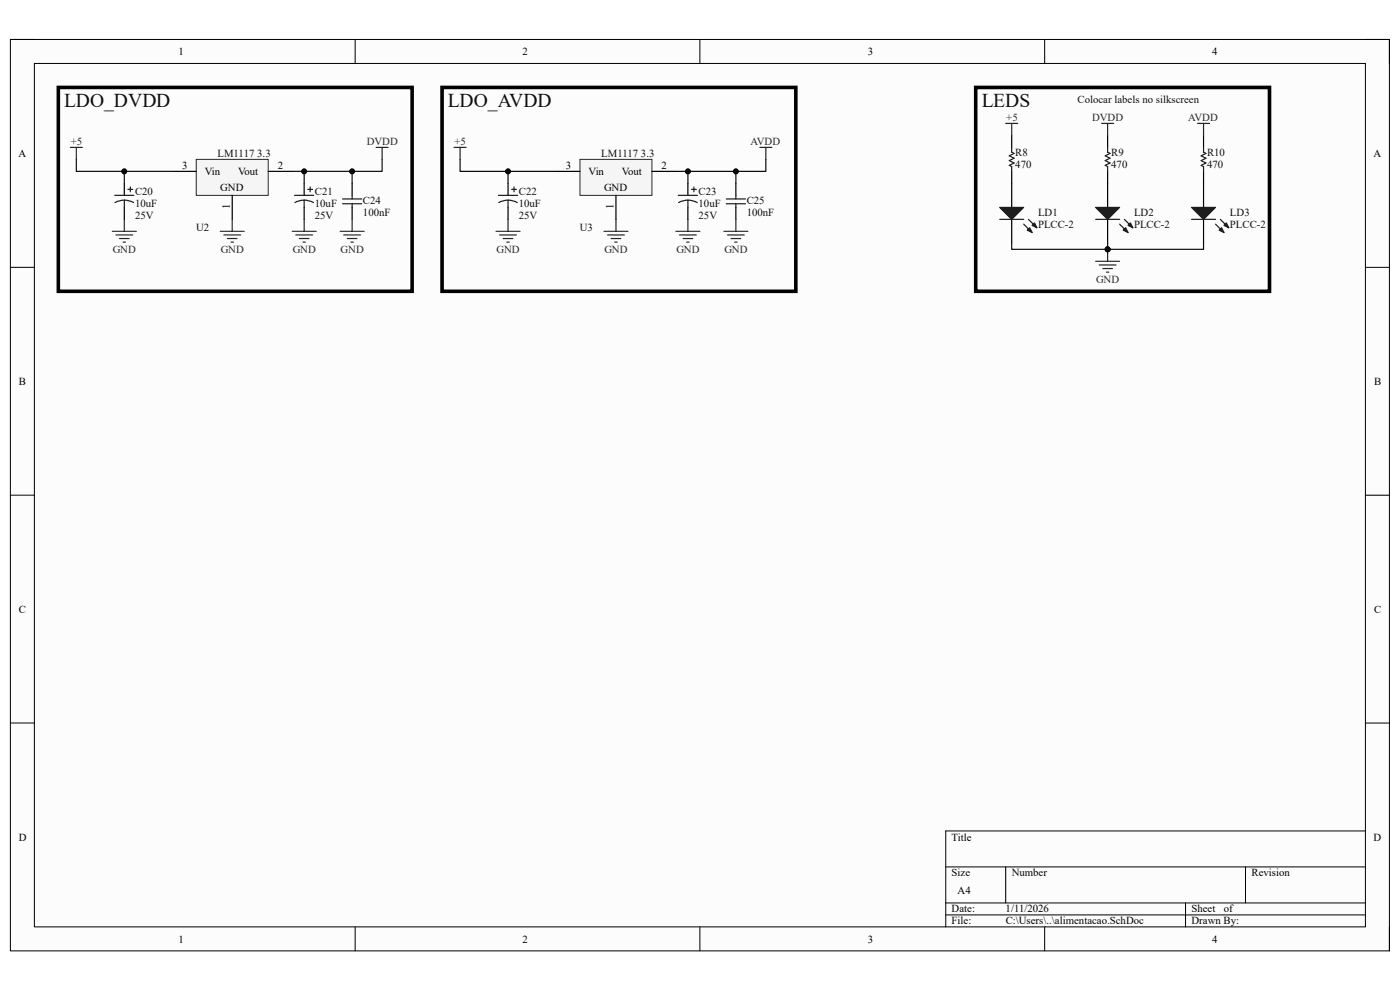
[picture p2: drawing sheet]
<svg xmlns="http://www.w3.org/2000/svg" width="297mm" height="210mm" viewBox="0 0 297 210" stroke-linecap="round" stroke-linejoin="round" font-family="sans-serif">
<path d="M2.2 8.4h292.6v193.3h-292.6z" fill-rule="evenodd" fill="#fcfcfc"/>
<path d="M2.2 8.4h292.6v193.3h-292.6z" fill="none" stroke="#000" stroke-width=".21"/>
<path d="M7.3 13.5h282.4v183.1h-282.4z" fill-rule="evenodd" fill="#fcfcfc"/>
<g fill="none" stroke="#000" stroke-width=".21">
<path d="M2.2 8.4h5.1M7.3 13.5h282.4v183.1h-282.4zM75.3 8.4v5.1M148.5 8.4v5.1M221.6 8.4v5.1M289.7 8.4h5.1v5.1M2.2 56.7h5.1M289.7 56.7h5.1M2.2 105h5.1M289.7 105.1h5.1M2.2 153.4h5.1M289.7 153.4h5.1"/>
<path d="M289.7 176.3h-89.1v20.3M75.3 196.6v5.1M148.5 196.6v5.1M200.6 183.9h89.1M200.6 191.5h89.1M200.6 194.1h89.1M213.4 183.9v7.6M221.6 196.6v5.1M251.5 191.5v5.1M264.2 183.9v7.6M294.8 196.6v5.1"/>
</g>
<path d="M14.9 31.3h2.6M16.2 31.3v2.5M79.8 31.3h2.5M81.1 31.3v2.5" fill="none" stroke="#262626" stroke-width=".25"/>
<path d="M41.6 33.8h15.3v7.6h-15.3z" fill-rule="evenodd" fill="#f5f5f5"/>
<path d="M41.6 33.8h15.3v7.6h-15.3z" fill="none" stroke="#262626" stroke-width=".21"/>
<path d="M36.5 36.4h5.1M56.9 36.4h5.1M74.7 38.9v2.5M214.6 38.9v5.1M49.3 41.4v5.1M74.7 44v2.5M214.6 46.5v5.1" fill="none" stroke="#000" stroke-width=".25"/>
<g fill="none" stroke="#262626" stroke-width=".25">
<path d="M23.8 49.1h5.1M24.6 49.8h3.6M25.4 50.6h2M26.1 51.4h.5M26.4 46.5v2.6M46.7 49.1h5.1M47.5 49.8h3.5M48.2 50.6h2.1M49 51.4h.5M49.3 46.5v2.6M62 49.1h5.1M62.7 49.8h3.6"/>
<path d="M63.5 50.6h2M64.3 51.4h.5M64.5 46.5v2.6M72.2 49.1h5.1M72.9 49.8h3.6M73.7 50.6h2M74.5 51.4h.5M74.7 46.5v2.6"/>
</g>
<path d="M72.7 43.2h4M72.7 42.2h4M74.7 41.4v.8M74.7 43.2v.8" fill="none" stroke="#1c1c1c" stroke-width=".25"/>
<path d="M12.4 18.5h75v43.3h-75z" fill="none" stroke="#000" stroke-width=".76"/>
<path d="M212.1 44h5.1l-2.6 2.5z" fill="#1c1c1c"/>
<path d="M212.1 44h5.1l-2.6 2.5zM217.2 47.6l1.8 1.7M218.2 46.5l1.8 1.8" fill="none" stroke="#1c1c1c" stroke-width=".25"/>
<path d="M217.9 48.8l.6-.5 .5 1z" fill="#1c1c1c"/>
<path d="M217.9 48.8l.6-.5 .5 1z" fill="none" stroke="#1c1c1c" stroke-width=".25"/>
<path d="M219.5 47.3l.5 1-1-.5z" fill="#1c1c1c"/>
<path d="M212.1 46.5h5.1M219.5 47.3l.5 1-1-.5z" fill="none" stroke="#1c1c1c" stroke-width=".25"/>
<path d="M235 38.9v5.1M235 46.5v5.1" fill="none" stroke="#000" stroke-width=".25"/>
<path d="M232.4 44h5.1l-2.5 2.5z" fill="#1c1c1c"/>
<path d="M232.4 44h5.1l-2.5 2.5zM237.5 47.6l1.8 1.7M238.5 46.5l1.8 1.8" fill="none" stroke="#1c1c1c" stroke-width=".25"/>
<path d="M238.3 48.8l.5-.5 .5 1z" fill="#1c1c1c"/>
<path d="M238.3 48.8l.5-.5 .5 1z" fill="none" stroke="#1c1c1c" stroke-width=".25"/>
<path d="M239.3 47.8l.5-.5 .5 1z" fill="#1c1c1c"/>
<path d="M232.4 46.5h5.1M239.3 47.8l.5-.5 .5 1z" fill="none" stroke="#1c1c1c" stroke-width=".25"/>
<path d="M232.4 55.4h5.1M233.2 56.2h3.6M234 57h2M234.7 57.7h.5M235 52.9v2.5" fill="none" stroke="#262626" stroke-width=".25"/>
<circle cx="235" cy="52.9" r=".51" fill="#0e0e0e"/>
<circle cx="235" cy="52.9" r=".51" fill="none" stroke="#0e0e0e" stroke-width=".21"/>
<path d="M26.4 38.9v2.5M64.5 38.9v2.5M214.6 28.7v2.6M214.6 36.4v2.5M235 28.7v2.6M235 36.4v2.5M26.4 44v2.5M64.5 44v2.5" fill="none" stroke="#000" stroke-width=".25"/>
<g fill="none" stroke="#1c1c1c" stroke-width=".25">
<path d="M27.6 39.7v1M65.8 39.7v1M214.6 31.3v1l.5 .2-1 .6 1 .5-1 .5 1 .5-1 .5 .5 .2v1.1M235 31.3v1l.5 .2-1 .6 1 .5-1 .5 1 .5-1 .5 .5 .2v1.1M24.3 41.4h4.1M26.4 42.5h.8l1.1 .5M26.4 42.5h-.8l-1.2 .5M26.4 42.5v1.5M27.1 40.2h1.1M62.5 41.4h4.1M64.5 42.5h.8l1.2 .5M64.5 42.5h-.8l-1.1 .5"/>
<path d="M64.5 42.5v1.5M65.3 40.2h1"/>
</g>
<path d="M207 18.6h62.3v43.2h-62.3z" fill="none" stroke="#000" stroke-width=".76"/>
<path d="M96.3 31.3h2.6M97.6 31.3v2.5M161.2 31.3h2.5M162.5 31.3v2.5" fill="none" stroke="#262626" stroke-width=".25"/>
<path d="M123 33.8h15.3v7.6h-15.3z" fill-rule="evenodd" fill="#f5f5f5"/>
<path d="M123 33.8h15.3v7.6h-15.3z" fill="none" stroke="#262626" stroke-width=".21"/>
<path d="M107.8 38.9v2.5M118 36.4h5M138.3 36.4h5.1M145.9 38.9v2.5M156.1 38.9v2.5M255.3 38.9v5.1M107.8 44v2.5M130.7 41.4v5.1M145.9 44v2.5M156.1 44v2.5M255.3 46.5v5.1" fill="none" stroke="#000" stroke-width=".25"/>
<g fill="none" stroke="#262626" stroke-width=".25">
<path d="M105.2 49.1h5.1M106 49.8h3.6M106.8 50.6h2M107.5 51.4h.5M107.8 46.5v2.6M128.1 49.1h5.1M128.9 49.8h3.6M129.7 50.6h2M130.4 51.4h.5M130.7 46.5v2.6M143.4 49.1h5.1M144.2 49.8h3.5"/>
<path d="M144.9 50.6h2.1M145.7 51.4h.5M145.9 46.5v2.6M153.6 49.1h5.1M154.3 49.8h3.6M155.1 50.6h2M155.9 51.4h.5M156.1 46.5v2.6"/>
</g>
<g fill="none" stroke="#1c1c1c" stroke-width=".25">
<path d="M109.1 39.7v1M147.2 39.7v1M105.7 41.4h4.1M107.8 42.5h.8l1.2 .5M107.8 42.5h-.8l-1.2 .5M107.8 42.5v1.5M108.5 40.2h1.1M143.9 41.4h4.1M145.9 42.5h.9l1.1 .5M145.9 42.5h-.8l-1.1 .5M145.9 42.5v1.5M146.7 40.2h1"/>
<path d="M154.1 43.2h4.1M154.1 42.2h4.1M156.1 41.4v.8M156.1 43.2v.8"/>
</g>
<path d="M93.8 18.5h75v43.3h-75z" fill="none" stroke="#000" stroke-width=".76"/>
<path d="M252.8 44h5.1l-2.6 2.5z" fill="#1c1c1c"/>
<path d="M252.8 44h5.1l-2.6 2.5zM257.9 47.6l1.8 1.7M258.9 46.5l1.8 1.8" fill="none" stroke="#1c1c1c" stroke-width=".25"/>
<path d="M258.6 48.8l.6-.5 .5 1z" fill="#1c1c1c"/>
<path d="M258.6 48.8l.6-.5 .5 1z" fill="none" stroke="#1c1c1c" stroke-width=".25"/>
<path d="M260.2 47.3l.5 1-1-.5z" fill="#1c1c1c"/>
<path d="M255.3 31.3v1l.5 .2-1 .6 1 .5-1 .5 1 .5-1 .5 .5 .2v1.1M252.8 46.5h5.1M260.2 47.3l.5 1-1-.5z" fill="none" stroke="#1c1c1c" stroke-width=".25"/>
<path d="M255.3 28.7v2.6M255.3 36.4v2.5" fill="none" stroke="#000" stroke-width=".25"/>
<path d="M213.4 26.2h2.5M214.6 26.2v2.5M233.7 26.2h2.6M235 26.2v2.5M254.1 26.2h2.5M255.3 26.2v2.5" fill="none" stroke="#262626" stroke-width=".25"/>
<path d="M64.5 36.4v2.5" fill="none" stroke="#0e0e0e" stroke-width=".25"/>
<circle cx="64.5" cy="36.4" r=".51" fill="#0e0e0e"/>
<circle cx="64.5" cy="36.4" r=".51" fill="none" stroke="#0e0e0e" stroke-width=".21"/>
<path d="M26.4 36.4v2.5" fill="none" stroke="#0e0e0e" stroke-width=".25"/>
<circle cx="26.4" cy="36.4" r=".51" fill="#0e0e0e"/>
<circle cx="26.4" cy="36.4" r=".51" fill="none" stroke="#0e0e0e" stroke-width=".21"/>
<path d="M74.7 36.4v2.5" fill="none" stroke="#0e0e0e" stroke-width=".25"/>
<circle cx="74.7" cy="36.4" r=".51" fill="#0e0e0e"/>
<circle cx="74.7" cy="36.4" r=".51" fill="none" stroke="#0e0e0e" stroke-width=".21"/>
<path d="M16.2 33.8v2.6h20.3" fill="none" stroke="#0e0e0e" stroke-width=".25"/>
<circle cx="26.4" cy="36.4" r=".51" fill="#0e0e0e"/>
<circle cx="26.4" cy="36.4" r=".51" fill="none" stroke="#0e0e0e" stroke-width=".21"/>
<path d="M214.6 51.6v1.3h20.4" fill="none" stroke="#0e0e0e" stroke-width=".25"/>
<circle cx="235" cy="52.9" r=".51" fill="#0e0e0e"/>
<circle cx="235" cy="52.9" r=".51" fill="none" stroke="#0e0e0e" stroke-width=".21"/>
<path d="M235 51.6v1.3" fill="none" stroke="#0e0e0e" stroke-width=".25"/>
<circle cx="235" cy="52.9" r=".51" fill="#0e0e0e"/>
<circle cx="235" cy="52.9" r=".51" fill="none" stroke="#0e0e0e" stroke-width=".21"/>
<path d="M81.1 33.8v2.6h-19.1" fill="none" stroke="#0e0e0e" stroke-width=".25"/>
<circle cx="74.7" cy="36.4" r=".51" fill="#0e0e0e"/>
<circle cx="74.7" cy="36.4" r=".51" fill="none" stroke="#0e0e0e" stroke-width=".21"/>
<circle cx="64.5" cy="36.4" r=".51" fill="#0e0e0e"/>
<circle cx="64.5" cy="36.4" r=".51" fill="none" stroke="#0e0e0e" stroke-width=".21"/>
<path d="M145.9 36.4v2.5" fill="none" stroke="#0e0e0e" stroke-width=".25"/>
<circle cx="145.9" cy="36.4" r=".51" fill="#0e0e0e"/>
<circle cx="145.9" cy="36.4" r=".51" fill="none" stroke="#0e0e0e" stroke-width=".21"/>
<path d="M107.8 36.4v2.5" fill="none" stroke="#0e0e0e" stroke-width=".25"/>
<circle cx="107.8" cy="36.4" r=".51" fill="#0e0e0e"/>
<circle cx="107.8" cy="36.4" r=".51" fill="none" stroke="#0e0e0e" stroke-width=".21"/>
<path d="M156.1 36.4v2.5" fill="none" stroke="#0e0e0e" stroke-width=".25"/>
<circle cx="156.1" cy="36.4" r=".51" fill="#0e0e0e"/>
<circle cx="156.1" cy="36.4" r=".51" fill="none" stroke="#0e0e0e" stroke-width=".21"/>
<path d="M97.6 33.8v2.6h20.4" fill="none" stroke="#0e0e0e" stroke-width=".25"/>
<circle cx="107.8" cy="36.4" r=".51" fill="#0e0e0e"/>
<circle cx="107.8" cy="36.4" r=".51" fill="none" stroke="#0e0e0e" stroke-width=".21"/>
<path d="M162.5 33.8v2.6h-19.1" fill="none" stroke="#0e0e0e" stroke-width=".25"/>
<circle cx="156.1" cy="36.4" r=".51" fill="#0e0e0e"/>
<circle cx="156.1" cy="36.4" r=".51" fill="none" stroke="#0e0e0e" stroke-width=".21"/>
<circle cx="145.9" cy="36.4" r=".51" fill="#0e0e0e"/>
<circle cx="145.9" cy="36.4" r=".51" fill="none" stroke="#0e0e0e" stroke-width=".21"/>
<path d="M255.3 51.6v1.3h-20.3" fill="none" stroke="#0e0e0e" stroke-width=".25"/>
<circle cx="235" cy="52.9" r=".51" fill="#0e0e0e"/>
<circle cx="235" cy="52.9" r=".51" fill="none" stroke="#0e0e0e" stroke-width=".21"/>
<g font-size="4.1" fill="#0e0e0e">
<text x="13.6" y="22.7">LDO_DVDD</text>
<text x="95" y="22.7">LDO_AVDD</text>
<text x="208.3" y="22.7">LEDS</text>
</g>
<g font-size="2.3">
<text x="37.9" y="11.7">1</text>
<text x="110.9" y="11.7">2</text>
<text x="184.1" y="11.7">3</text>
<text x="257.1" y="11.7">4</text>
<text x="3.9" y="33.3">A</text>
<text x="38.7" y="35.9">3</text>
<text x="58.9" y="35.9">2</text>
<text x="120.1" y="35.9">3</text>
<text x="140.3" y="35.9">2</text>
<text x="291.4" y="33.3">A</text>
<text x="43.4" y="37.1">Vin</text>
<text x="46.7" y="40.4">GND</text>
<text x="50.5" y="37.1">Vout</text>
<text x="124.8" y="37.1">Vin</text>
<text x="128.1" y="40.4">GND</text>
<text x="131.9" y="37.1">Vout</text>
<text x="48.8" y="44.4" transform="rotate(-90 48.8 44.4)">1</text>
<text x="130.2" y="44.4" transform="rotate(-90 130.2 44.4)">1</text>
<text x="4" y="81.6">B</text>
<text x="291.5" y="81.6">B</text>
<text x="4" y="130">C</text>
<text x="291.5" y="130">C</text>
<text x="4" y="178.3">D</text>
<text x="201.9" y="178.3">Title</text>
<text x="291.4" y="178.3">D</text>
<text x="201.9" y="185.9">Size</text>
<text x="214.6" y="185.9">Number</text>
<text x="265.5" y="185.9">Revision</text>
<text x="203.2" y="189.7">A4</text>
<text x="201.9" y="193.5">Date:</text>
<text x="201.9" y="196.1">File:</text>
<text x="213.3" y="193.5">1/11/2026</text>
<text x="213.4" y="196.1">C:\Users\..\alimentacao.SchDoc</text>
<text x="252.8" y="196.1">Drawn By:</text>
<text x="252.8" y="193.5">Sheet</text>
<text x="259.6" y="193.5">of</text>
<text x="37.9" y="199.9">1</text>
<text x="110.9" y="199.9">2</text>
<text x="184.1" y="199.9">3</text>
<text x="257.1" y="199.9">4</text>
</g>
<g font-size="2.3" fill="#0e0e0e">
<text x="228.6" y="21.8">Colocar labels no silkscreen</text>
<text x="46.1" y="33.3">LM1117 3.3</text>
<text x="127.6" y="33.3">LM1117 3.3</text>
<text x="215.4" y="35.6">470</text>
<text x="215.4" y="33">R8</text>
<text x="235.8" y="35.6">470</text>
<text x="235.8" y="33">R9</text>
<text x="256.1" y="35.6">470</text>
<text x="256.1" y="33">R10</text>
<text x="28.7" y="41.4">C20</text>
<text x="66.8" y="41.4">C21</text>
<text x="110.1" y="41.4">C22</text>
<text x="148.2" y="41.4">C23</text>
<text x="28.7" y="46.5">25V</text>
<text x="28.7" y="44">10uF</text>
<text x="66.8" y="46.5">25V</text>
<text x="66.8" y="44">10uF</text>
<text x="77" y="45.8">100nF</text>
<text x="77" y="43.2">C24</text>
<text x="110.1" y="46.5">25V</text>
<text x="110.1" y="44">10uF</text>
<text x="148.2" y="46.5">25V</text>
<text x="148.2" y="44">10uF</text>
<text x="158.4" y="45.8">100nF</text>
<text x="158.4" y="43.2">C25</text>
<text x="220.2" y="45.8">LD1</text>
<text x="240.6" y="45.8">LD2</text>
<text x="260.9" y="45.8">LD3</text>
<text x="41.6" y="49.1">U2</text>
<text x="123" y="49.1">U3</text>
<text x="220.2" y="48.3">PLCC-2</text>
<text x="240.6" y="48.3">PLCC-2</text>
<text x="260.9" y="48.3">PLCC-2</text>
</g>
<g font-size="2.3" fill="#262626">
<text x="213.5" y="25.7">+5</text>
<text x="231.7" y="25.7">DVDD</text>
<text x="252.1" y="25.7">AVDD</text>
<text x="15" y="30.7">+5</text>
<text x="77.8" y="30.7">DVDD</text>
<text x="96.4" y="30.7">+5</text>
<text x="159.2" y="30.7">AVDD</text>
<text x="23.9" y="53.6">GND</text>
<text x="46.8" y="53.6">GND</text>
<text x="62.1" y="53.6">GND</text>
<text x="72.3" y="53.6">GND</text>
<text x="105.3" y="53.6">GND</text>
<text x="128.2" y="53.6">GND</text>
<text x="143.5" y="53.6">GND</text>
<text x="153.7" y="53.6">GND</text>
<text x="232.5" y="60">GND</text>
</g>
</svg>
